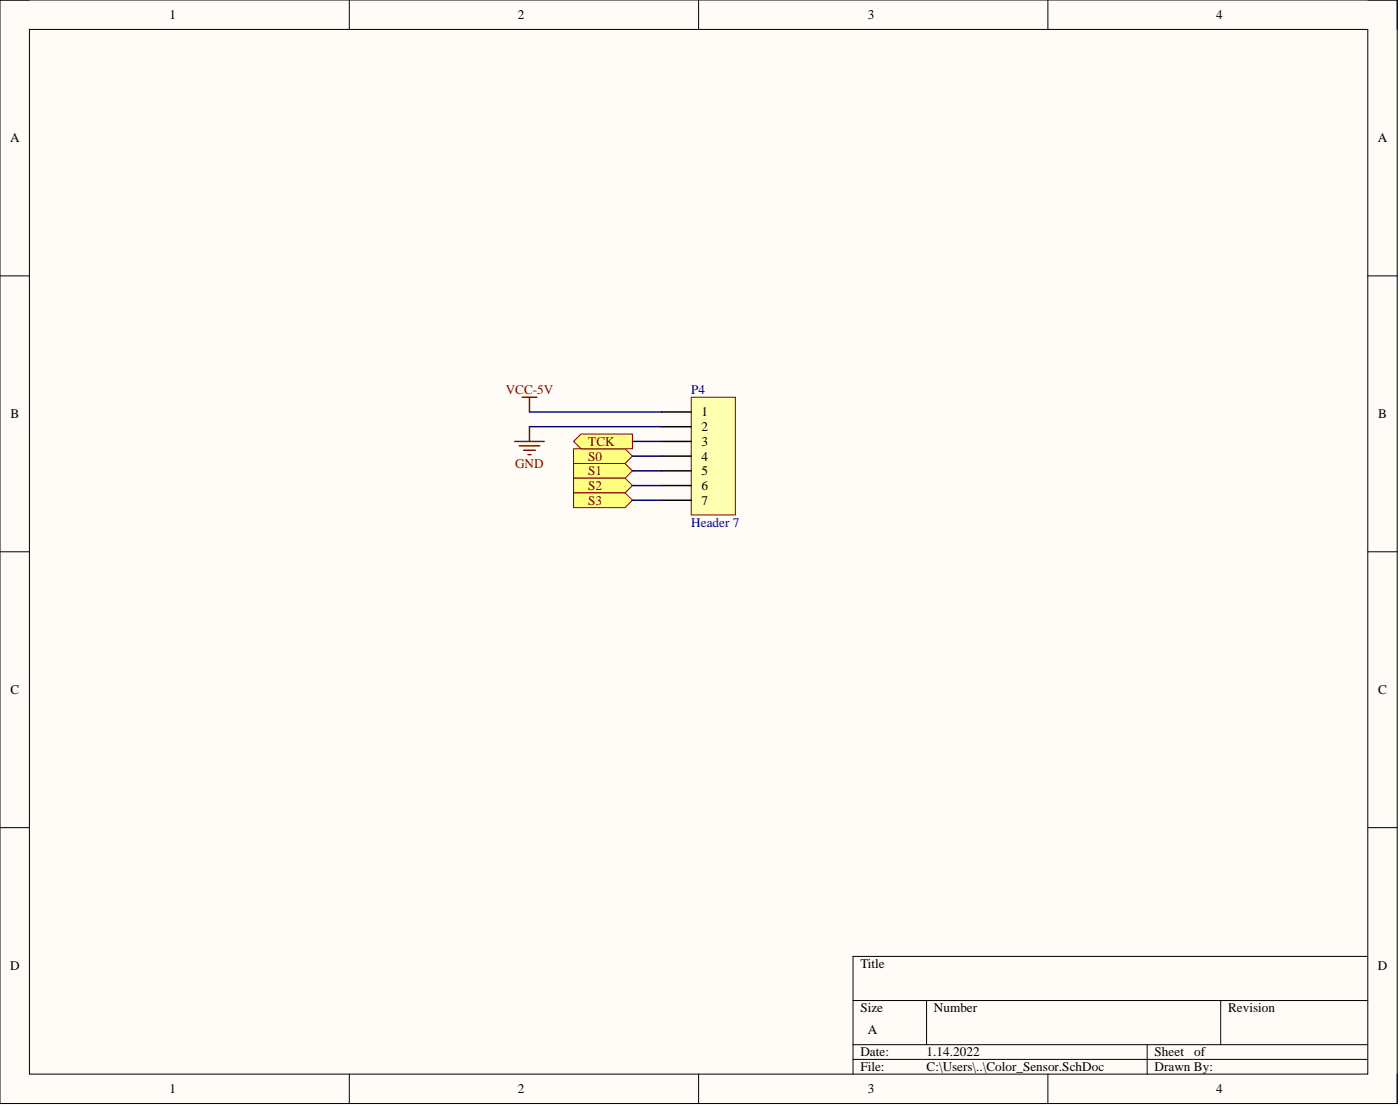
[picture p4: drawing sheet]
<svg xmlns="http://www.w3.org/2000/svg" width="241mm" height="190mm" viewBox="0 0 241 190" stroke-linecap="round" stroke-linejoin="round" font-family="sans-serif">
<path d="M0 0h240.8v190.1h-240.8z" fill-rule="evenodd" fill="#fffcf8"/>
<path d="M0 0h240.8v190.1h-240.8z" fill="none" stroke="#000" stroke-width=".17"/>
<path d="M5.1 5.1h230.6v179.9h-230.6z" fill-rule="evenodd" fill="#fffcf8"/>
<g fill="none" stroke="#000" stroke-width=".17">
<path d="M0 0h5.1M60.2 0v5.1M120.4 0v5.1M180.6 0v5.1M235.7 0h5.1v5.1M5.1 5.1h230.6v179.9h-230.6zM0 47.5h5.1M235.7 47.5h5.1M0 95h5.1M235.7 95h5.1M0 142.6h5.1M235.7 142.6h5.1"/>
<path d="M147 172.3h88.7M147 179.9h88.7M159.7 172.3v7.6M197.7 179.9v5.1M210.4 172.3v7.6M235.7 164.7h-88.7v20.3M60.2 185v5.1M120.4 185v5.1M147 182.5h88.7M180.6 185v5.1M240.8 185v5.1"/>
</g>
<path d="M88.7 76h5.1M89.5 76.8h3.5M90 68.4h2.5M90.2 77.6h2.1M91 78.3h.5M91.3 68.4v2.6M91.3 73.5v2.5" fill="none" stroke="#800000" stroke-width=".25"/>
<path d="M119.1 68.4h7.6v20.3h-7.6z" fill-rule="evenodd" fill="#ffffb0"/>
<path d="M119.1 68.4h7.6v20.3h-7.6z" fill="none" stroke="#800000" stroke-width=".17"/>
<path d="M114.1 71h5M114.1 73.5h5M114.1 76h5M114.1 78.6h5M114.1 81.1h5M114.1 83.6h5M114.1 86.2h5" fill="none" stroke="#000" stroke-width=".25"/>
<path d="M98.9 77.3h8.8l1.3 1.3-1.3 1.2h-8.8z" fill-rule="evenodd" fill="#ffff80"/>
<path d="M98.9 77.3h8.8l1.3 1.3-1.3 1.2h-8.8z" fill="none" stroke="#800000" stroke-width=".17"/>
<path d="M98.9 79.8h8.8l1.3 1.3-1.3 1.3h-8.8z" fill-rule="evenodd" fill="#ffff80"/>
<path d="M98.9 79.8h8.8l1.3 1.3-1.3 1.3h-8.8z" fill="none" stroke="#800000" stroke-width=".17"/>
<path d="M98.9 82.4h8.8l1.3 1.2-1.3 1.3h-8.8z" fill-rule="evenodd" fill="#ffff80"/>
<path d="M98.9 82.4h8.8l1.3 1.2-1.3 1.3h-8.8z" fill="none" stroke="#800000" stroke-width=".17"/>
<path d="M98.9 84.9h8.8l1.3 1.3-1.3 1.2h-8.8z" fill-rule="evenodd" fill="#ffff80"/>
<path d="M98.9 84.9h8.8l1.3 1.3-1.3 1.2h-8.8z" fill="none" stroke="#800000" stroke-width=".17"/>
<path d="M98.9 76l1.2-1.2h8.9v2.5h-8.9z" fill-rule="evenodd" fill="#ffff80"/>
<path d="M98.9 76l1.2-1.2h8.9v2.5h-8.9z" fill="none" stroke="#800000" stroke-width=".17"/>
<path d="M91.3 71h22.8M91.3 73.5h22.8M109 78.6h5.1M109 76h5.1M109 83.6h5.1M109 86.2h5.1M109 81.1h5.1" fill="none" stroke="#000080" stroke-width=".25"/>
<g font-size="2.3">
<text x="29.2" y="3.3">1</text>
<text x="89.3" y="3.3">2</text>
<text x="149.6" y="3.3">3</text>
<text x="209.6" y="3.3">4</text>
<text x="1.7" y="24.5">A</text>
<text x="237.5" y="24.5">A</text>
<text x="120.9" y="71.7">1</text>
<text x="1.8" y="72.1">B</text>
<text x="120.9" y="74.3">2</text>
<text x="120.9" y="76.8">3</text>
<text x="237.6" y="72.1">B</text>
<text x="120.9" y="79.3">4</text>
<text x="120.9" y="81.9">5</text>
<text x="120.9" y="84.4">6</text>
<text x="120.9" y="86.9">7</text>
<text x="1.8" y="119.6">C</text>
<text x="237.6" y="119.6">C</text>
<text x="1.7" y="167.1">D</text>
<text x="148.3" y="166.8">Title</text>
<text x="237.5" y="167.1">D</text>
<text x="148.3" y="174.4">Size</text>
<text x="149.6" y="178.2">A</text>
<text x="161" y="174.4">Number</text>
<text x="211.7" y="174.4">Revision</text>
<text x="148.3" y="182">Date:</text>
<text x="148.3" y="184.5">File:</text>
<text x="159.7" y="182">1.14.2022</text>
<text x="159.7" y="184.5">C:\Users\..\Color_Sensor.SchDoc</text>
<text x="199" y="182">Sheet</text>
<text x="199" y="184.5">Drawn By:</text>
<text x="205.8" y="182">of</text>
<text x="29.2" y="188.3">1</text>
<text x="89.3" y="188.3">2</text>
<text x="149.6" y="188.3">3</text>
<text x="209.6" y="188.3">4</text>
</g>
<g font-size="2.3" fill="#800000">
<text x="87.2" y="67.9">VCC-5V</text>
<text x="101.4" y="76.8">TCK</text>
<text x="88.8" y="80.6">GND</text>
<text x="101.4" y="79.3">S0</text>
<text x="101.4" y="81.9">S1</text>
<text x="101.4" y="84.4">S2</text>
<text x="101.4" y="86.9">S3</text>
</g>
<g font-size="2.3" fill="#000080">
<text x="119.1" y="67.9">P4</text>
<text x="119.1" y="90.7">Header 7</text>
</g>
</svg>
